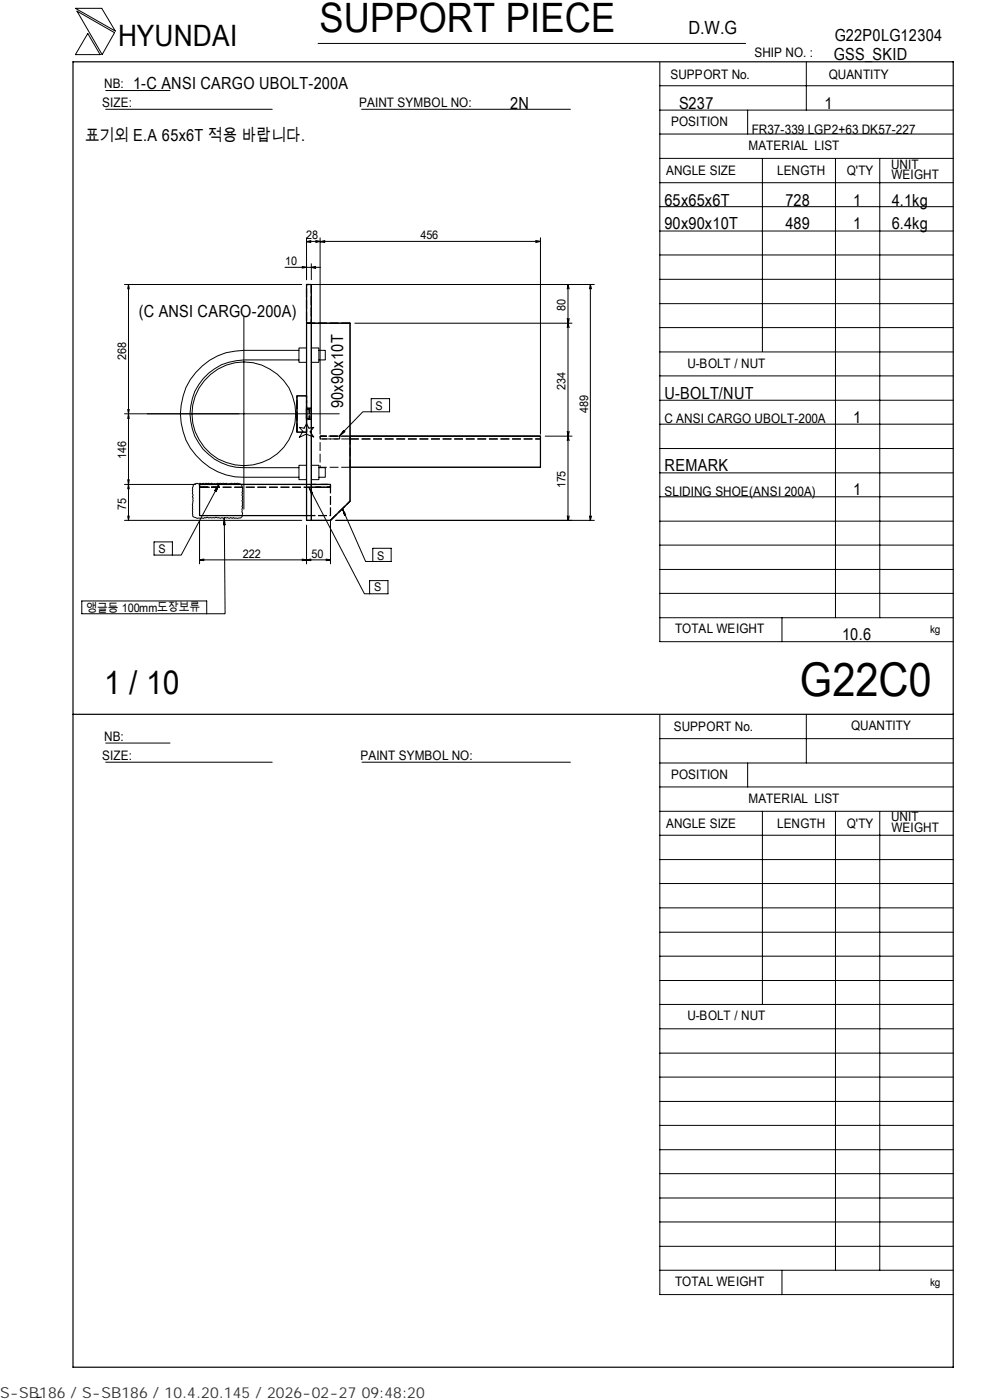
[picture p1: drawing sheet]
<svg xmlns="http://www.w3.org/2000/svg" width="210mm" height="297mm" viewBox="0 0 210 297" stroke-linecap="round" stroke-linejoin="round" font-family="sans-serif">
<g fill="none" stroke="#000" stroke-width=".21">
<path d="M16 1.8h5.6l2.9 4.8zM16.3 2.4l8 4.5-2.6 4.7zM18.6 7.1l2.6 4.5h-5.2zM22.4 19.2h13.7M67.5 9.2h90.6M139.9 18.2h62.3M139.9 13.2v122.9h62.3M171 13.1v10.3M22.4 23.2h35.3M76.7 23.2h44.3M139.9 38.8h62.3M139.9 33.6h62.3"/>
<path d="M139.9 28.4h62.3M139.9 23.4h62.3M158.6 23.4v5M161.7 33.6v41M177.2 33.7v97.4M186.6 33.7v97.4M60.4 56.7h7.6M64.1 56.5l.9 .2-.9 .2M65 50.5v8.8M65 51.2h49.6M65.9 51l-.9 .3 .9 .2M66 56v3.3"/>
<path d="M67 56.5l-1 .2 1 .3M67 51l.9 .2-.9 .3M67.9 50.5v41.6M68.9 51l-1 .3 1 .2M113.6 51l1 .2M114.6 51.2l-1 .3M114.6 50.5v41.6M139.9 59.3h62.3M139.9 54.1h62.3M139.9 49h62.3M139.9 43.8h62.3M26.4 60.4h37.6"/>
<path d="M27.3 60.4v50M27.3 60.4l-.2 .9M27.3 60.4l.1 .9M51.7 67.2v40.8M63.4 74.3h-11.7a13.5 13.5 0 0 0-13.4 13.5 13.5 13.5 0 0 0 13.4 13.5h11.7M63.4 76.4h-11.7a11.4 11.4 0 0 0-11.4 11.4 11.4 11.4 0 0 0 11.4 11.4h11.7M65 60.4h1v50h-1zM65 60.4v50M65 73.8h-1.6v3.1h1.6M66 68.6h8.2v37.7l-4.1 4.1M66 73.8h1.6v3.1h-1.6M67.6 74.3h1.4v2.1h-1.4"/>
<path d="M75.3 68.6h46M120.3 69.5l.2-.9 .2 .9M120.3 67.6l.3 1 .1-1M120.5 60.4l-.2 .9M120.5 60.4l.2 .9M120.5 60.4v50M125.2 60.4l-.2 .9M125.2 60.4l.3 .9M125.2 60.4v50M126.1 60.4h-60.1M139.9 79.7h62.3M139.9 74.7h62.3"/>
<path d="M139.9 69.5h62.3M139.9 64.4h62.3M26.4 87.8h45.6M27.1 86.9l.2 .9M27.3 87.8l-.2 1M27.3 87.8l.1 1M27.4 86.9l-.1 .9M63.5 90.7l1 .1 .5-.9 .5 .9 1-.1-.7 .9 .7 1.1-1.6-.6-1.4 .7 .8-1.3zM65 84h-2v7.7h2M65 98.7h-1.6v3.1h1.6M66 98.7h1.6v3.1h-1.6M67.6 99.2h1.4v2.1h-1.4"/>
<path d="M72.6 91.7l.1 .2M72.9 91.3l.2 .3-1.1 .9zM78.7 87.4h-1.7l-5 5.1M78.7 84.6h3.9v2.8h-3.9zM114.6 92.5h-40.4h40.4v6.6h-40.4M115.6 92.5h5.7M120.3 93.5l.2-1 .2 1M120.3 91.5l.3 1 .1-1M139.9 95.2h62.3M139.9 90h62.3M139.9 84.9h62.3M26.4 102.8h14.9"/>
<path d="M26.4 110.4h37.6M27.1 109.5l.2 .9M27.1 101.8l.2 1M27.3 102.8l-.2 .9M27.3 102.8l.1 .9M27.4 109.5l-.1 .9M27.4 101.8l-.1 1M32.7 115h3.9v2.8h-3.9zM41 102.9l.2-.2 .6-.2 .4 .2 .2-.2 .3 .2 .4-.2 .3 .2 .3-.2h.6l.2 .2 .4-.2 .3 .2 .9-.2h1.9l.3 .2 .9-.2 .2 .2 .4-.2 .2 .1a1.32 1.32 0 0 1 1.3 .3l.2 .6v.7l-.2 .3 .2 .2-.2 .4 .2 .2v.7l-.2 .2 .2 .3v.7l-.2 .2 .2 .3-.2 .9a1.14 1.14 0 0 1-.3 1.3l-1.2 .1-.3-.2-.2 .2-.4-.2-.3 .2-.9-.2-.3 .2-.3-.2-.4 .2-.9-.3-.3 .2h-1.2l-.4-.2-.7 .3h-1.4l-.9-.5-.1-2.4 .2-1.4-.2-.3 .2-.3-.2-.4v-1.2zM42.3 118.8h27.8M42.3 110.4v9.2M42.3 118.8l1 .1"/>
<path d="M42.3 102.8h27.8M43.3 118.6l-1 .2M45.8 103.7l.2 .1M46.4 102.9l-8 14.9h-1.8M46.4 102.9l-.5 1.3-.4-.2zM47.5 110.9h.2M47.6 109.9l.1 20.3h-3.9M47.6 109.9l.1 1.4h-.3zM64.1 118.6l1.8 .3M65 102.8h-22.7v6.6h22.7M65 111.4v8.2M65.5 103.4l11.8 22.6h1.1"/>
<path d="M65.5 103.4l.8 1.2-.3 .1zM65.9 118.6l-1.8 .3M66 104.2l-.1 .1M66 110.4h4.1M69.2 118.6l.9 .2M70.1 118.8l-.9 .1M70.1 110.4v9.2M71.2 110.4h54.9M72.6 107.9l4.9 11.2h1.6M72.6 107.9l.7 1.3-.2 .1zM73.1 108.8l-.2 .1M79.1 116.3h3.9v2.8h-3.9z"/>
<path d="M120.3 109.5l.3 .9 .1-.9M125 109.5l.2 .9M125.5 109.5l-.3 .9M139.9 100.3h62.3M139.9 115.6h62.3M139.9 110.6h62.3M139.9 105.4h62.3M17.3 127.5h26.5v2.7h-26.5zM78.4 123.2h3.9v2.8h-3.9zM139.9 131.1h62.3M139.9 125.9h62.3M139.9 120.8h62.3"/>
<path d="M165.9 131.1v5M22.4 157.6h13.7M139.9 151.7v122.9h62.3M139.9 156.7h62.3M171 151.5v10.4M22.4 161.7h35.3M76.8 161.7h44.2M139.9 177.2h62.3M139.9 172.1h62.3M139.9 167h62.3M139.9 161.9h62.3M158.6 161.9v5.1"/>
<path d="M161.7 172.1v41M177.2 172.2v97.3M186.6 172.2v97.3M139.9 182.4h62.3M139.9 197.8h62.3M139.9 192.6h62.3M139.9 187.4h62.3M139.9 218.3h62.3M139.9 213.1h62.3M139.9 208h62.3M139.9 202.9h62.3M139.9 238.7h62.3"/>
<path d="M139.9 233.7h62.3M139.9 228.5h62.3M139.9 223.4h62.3M139.9 259.2h62.3M139.9 254.2h62.3M139.9 249h62.3M139.9 243.9h62.3M139.9 269.5h62.3M139.9 264.4h62.3M165.9 269.5v5.1M8.8 296.4l-1 .1"/>
<circle cx="51.7" cy="87.8" r="11"/>
</g>
<path d="M15.5 13.1h186.7v277h-186.7zM65 60.4h1v50h-1zM66 68.6h8.2v37.7l-4.1 4.1h-4.1M65 84h-2v7.7h2M74.2 92.5h40.4v6.6h-40.4M65 102.8h-22.7v6.6h22.7M15.5 151.5h186.7" fill="none" stroke="#000" stroke-width=".25"/>
<path d="M65 88.8v-2M65.6 86.8v2" fill="none" stroke="#000" stroke-width=".25" stroke-dasharray="1.1 .3" stroke-linecap="butt"/>
<path d="M65 68.6h1v-8.2h-1M74.2 68.6h-9.2v-8.2M63 91.7v-7.7M65 86.8v-.2h1v2.4h-1v-2.2M65 91.7v-7.7v7.7M65 87.3v-.5h.6v2h-.6v-1.5M74.2 93.1h40.4M42.3 103.4h27.8M42.3 103.4h4.1v-.6h-4.1v.6M65 109.4h5.1v-6.6h-5.1M70.1 110.4l4.1-4.1M70.1 102.8h-4.1v.6h4.1v-.6" fill="none" stroke="#000" stroke-width=".25" stroke-dasharray="1.9 .6" stroke-linecap="butt"/>
<path d="M65 89v-2.4M66 86.6v2.4" fill="none" stroke="#000" stroke-width=".25" stroke-dasharray="1.3 .4" stroke-linecap="butt"/>
<path d="M65 88.8v-2M65.6 86.8v2" fill="none" stroke="#000" stroke-width=".21" stroke-dasharray="1.1 .3" stroke-linecap="butt"/>
<g fill="none" stroke="#000" stroke-width=".21" stroke-dasharray="1.9 .6" stroke-linecap="butt">
<path d="M65 68.6h1v-8.2h-1M74.2 68.6h-9.2v-8.2M63 91.7v-7.7M65 86.8v-.2h1v2.4h-1v-2.2M65 91.7v-7.7v7.7M65 87.3v-.5h.6v2h-.6v-1.5M72 92.5v.6h-4.1v-.6h4.1M74.2 92.5v6.6M74.2 99.1h-6.3v-6.6h6.3M74.2 93.1h40.4M74.2 93.1h-6.3M74.2 92.5h-6.3"/>
<path d="M42.3 103.4h27.8M46.4 102.8v.6h-4.1v-.6h4.1M65 109.4h5.1v-6.6h-5.1M66 103.4v-.6h4.1v.6h-4.1M70.1 110.4l4.1-4.1"/>
</g>
<path d="M65 89v-2.4M66 86.6v2.4" fill="none" stroke="#000" stroke-width=".21" stroke-dasharray="1.3 .4" stroke-linecap="butt"/>
<path d="M114.6 92.5v.6" fill="none" stroke="#000" stroke-width=".21" stroke-dasharray=".3 .1" stroke-linecap="butt"/>
<text font-size="9.9" x="169.7" y="147.6">G22C0</text>
<text font-size="8.6" x="67.7" y="6.9">SUPPORT PIECE</text>
<text font-size="7" x="22.1" y="147.2">1 / 10</text>
<text font-size="6.3" x="25.1" y="9.8">HYUNDAI</text>
<text font-size="3.9" x="146" y="7.3">D.W.G</text>
<g font-size="3.5">
<text x="177" y="8.7">G22P0LG12304</text>
<text x="176.9" y="12.8">GSS_SKID</text>
<text x="28.3" y="19">1-C ANSI CARGO UBOLT-200A</text>
<text x="108.2" y="23.1">2N</text>
<text x="144" y="23.1">S237</text>
<text x="174.8" y="23.1">1</text>
<text x="18" y="30">표기외 E.A 65x6T 적용 바랍니다.</text>
<text x="141" y="43.6">65x65x6T</text>
<text x="166.6" y="43.6">728</text>
<text x="180.9" y="43.6">1</text>
<text x="189.1" y="43.6">4.1kg</text>
<text x="141" y="48.7">90x90x10T</text>
<text x="166.6" y="48.7">489</text>
<text x="180.9" y="48.7">1</text>
<text x="189.1" y="48.7">6.4kg</text>
<text x="29.5" y="67.3">(C ANSI CARGO-200A)</text>
<text x="72.8" y="86.5" transform="rotate(-90 72.8 86.5)">90x90x10T</text>
<text x="141" y="84.6">U-BOLT/NUT</text>
<text x="180.9" y="89.7">1</text>
<text x="141" y="99.9">REMARK</text>
<text x="180.9" y="105.1">1</text>
<text x="178.6" y="135.8">10.6</text>
</g>
<text font-size="3.2" fill="#323232" x="0" y="296.6">S-SB186 / S-SB186 / 10.4.20.145 / 2026-02-27 09:48:20</text>
<g font-size="2.8">
<text x="142.2" y="16.8">SUPPORT No.</text>
<text x="160" y="12.2">SHIP NO. :</text>
<text x="175.8" y="16.7">QUANTITY</text>
<text x="21.7" y="22.8">SIZE:</text>
<text x="22.1" y="18.7">NB:</text>
<text x="76.2" y="22.8">PAINT SYMBOL NO:</text>
<text x="142.3" y="26.8">POSITION</text>
<text x="159.4" y="28.4">FR37-339 LGP2+63 DK57-227</text>
<text x="158.8" y="31.7">MATERIAL LIST</text>
<text x="189" y="35.8">UNIT</text>
<text x="141.3" y="37.2">ANGLE SIZE</text>
<text x="164.8" y="37.1">LENGTH</text>
<text x="179.6" y="37.1">Q'TY</text>
<text x="189.1" y="38">WEIGHT</text>
<text x="145.8" y="78">U-BOLT / NUT</text>
<text x="141" y="89.8">C ANSI CARGO UBOLT-200A</text>
<text x="141" y="105.2">SLIDING SHOE(ANSI 200A)</text>
<text x="143.2" y="134.4">TOTAL WEIGHT</text>
<text x="142.9" y="155">SUPPORT No.</text>
<text x="180.5" y="154.9">QUANTITY</text>
<text x="21.7" y="161.3">SIZE:</text>
<text x="22.1" y="157.1">NB:</text>
<text x="76.5" y="161.2">PAINT SYMBOL NO:</text>
<text x="142.3" y="165.3">POSITION</text>
<text x="158.8" y="170.3">MATERIAL LIST</text>
<text x="141.3" y="175.7">ANGLE SIZE</text>
<text x="164.8" y="175.6">LENGTH</text>
<text x="179.6" y="175.6">Q'TY</text>
<text x="189" y="174.2">UNIT</text>
<text x="189.1" y="176.5">WEIGHT</text>
<text x="145.8" y="216.5">U-BOLT / NUT</text>
<text x="143.2" y="272.9">TOTAL WEIGHT</text>
</g>
<g font-size="2.5">
<text x="64.9" y="50.7">28</text>
<text x="89.2" y="50.7">456</text>
<text x="60.5" y="56.2">10</text>
<text x="120" y="66" transform="rotate(-90 120 66)">80</text>
<text x="26.8" y="76.3" transform="rotate(-90 26.8 76.3)">268</text>
<text x="120" y="82.7" transform="rotate(-90 120 82.7)">234</text>
<text x="79.7" y="87">S</text>
<text x="124.7" y="87.5" transform="rotate(-90 124.7 87.5)">489</text>
<text x="26.8" y="97.5" transform="rotate(-90 26.8 97.5)">146</text>
<text x="120" y="103.6" transform="rotate(-90 120 103.6)">175</text>
<text x="26.8" y="108.1" transform="rotate(-90 26.8 108.1)">75</text>
<text x="33.6" y="117.3">S</text>
<text x="51.5" y="118.3">222</text>
<text x="66" y="118.3">50</text>
<text x="80" y="118.7">S</text>
<text x="79.3" y="125.5">S</text>
<text x="18.3" y="129.8">앵글등 100mm도장보류</text>
</g>
<g font-size="2.3">
<text x="197.3" y="134.3">kg</text>
<text x="197.3" y="272.8">kg</text>
</g>
</svg>
